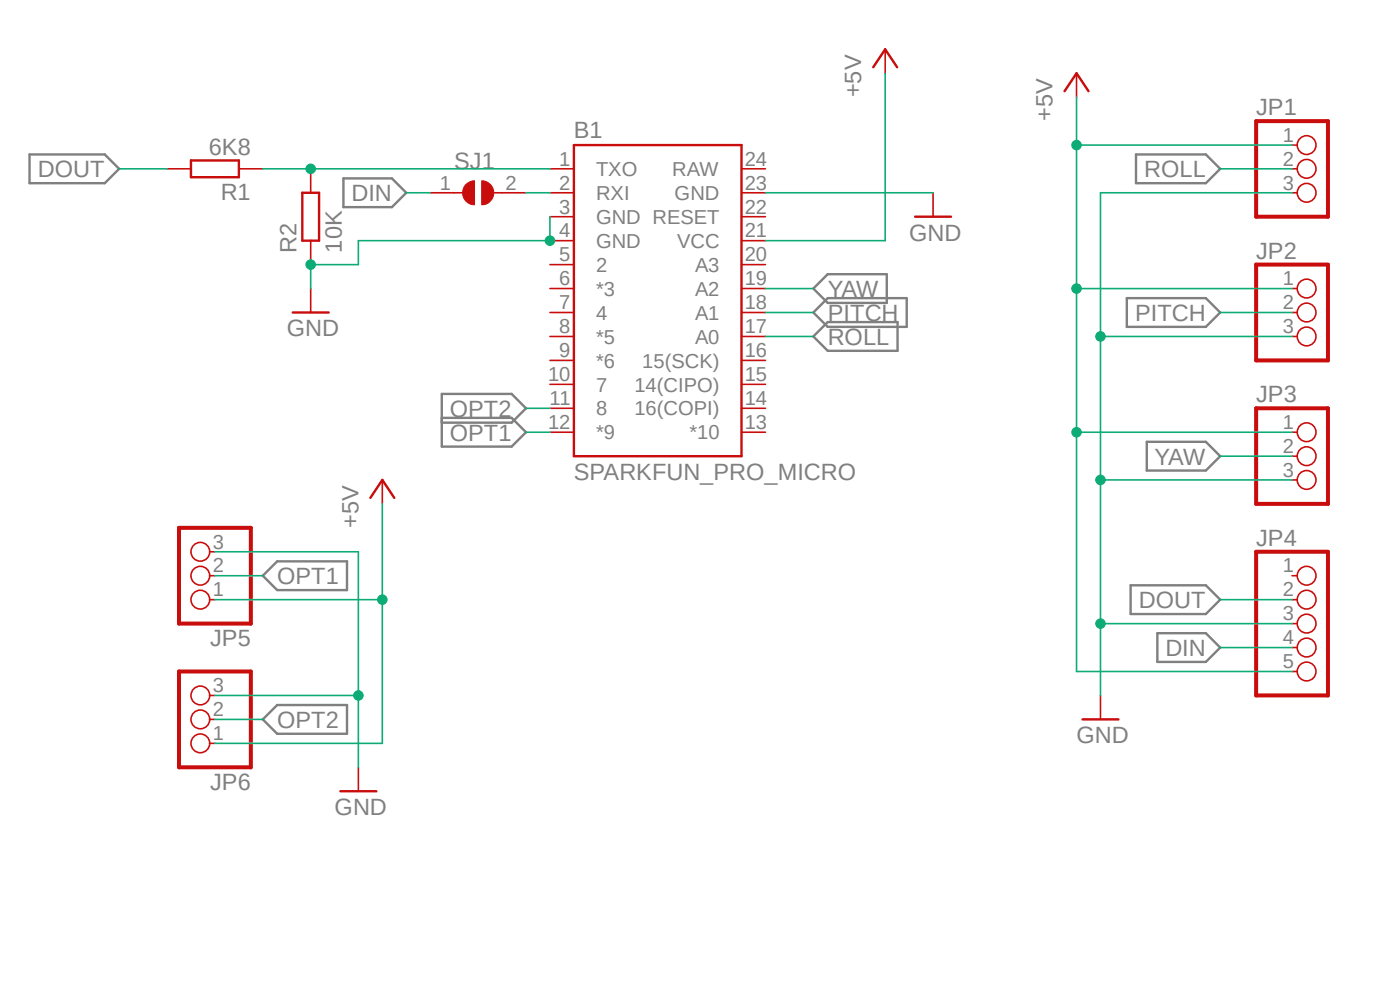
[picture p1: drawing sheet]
<svg xmlns="http://www.w3.org/2000/svg" width="297mm" height="210mm" viewBox="0 0 297 210" stroke-linecap="round" stroke-linejoin="round" font-family="sans-serif">
<path d="M5.8 5.8l278.1 168.4M283.9 5.8l-278.1 168.4" fill="none" stroke="#fff" stroke-width=".21"/>
<g fill="none" stroke="#808080" stroke-width=".51">
<path d="M6.3 32.8h15.9l3.1 3-3.1 3.1h-15.9zM72.9 37.8h10.2l3.1 3.1-3.1 3h-10.2zM241 32.8h14.8l3.1 3-3.1 3.1h-14.8zM172.6 71.4l3-3.1h14.8v6.1h-14.8zM172.6 66.3l3-3.1h16.8v6.1h-16.8zM172.6 61.2l3-3h12.5v6.1h-12.5zM239.1 63.2h16.7l3.1 3.1-3.1 3h-16.7zM93.7 88.6h14.8l3.1 3.1-3.1 3h-14.8v-11.1h14.8l3.1 3-3.1 3.1h-14.8M243.3 93.7h12.5l3.1 3.1-3.1 3h-12.5zM58.8 119.1h14.8v6.1h-14.8l-3-3.1zM239.9 124.2h15.9l3.1 3-3.1 3.1h-15.9zM245.5 134.3h10.3l3.1 3.1-3.1 3h-10.3z"/>
<path d="M55.8 152.6l3-3h14.8v6.1h-14.8z"/>
</g>
<path d="M185.3 14.3l2.5-3.8 2.5 3.8M225.8 19.3l2.6-3.8 2.5 3.8M40.5 34h10.2v3.6h-10.2zM121.8 30.8h35.5v66h-35.5zM64.1 40.9h3.6v10.2h-3.6zM62.1 66.3h7.6M229.7 152.6h7.6" fill="none" stroke="#c90d0c" stroke-width=".51"/>
<g fill="none" stroke="#c90d0c" stroke-width=".34">
<path d="M187.8 10.5v5M228.4 15.5v5.1M35.4 35.8h5.1M50.7 35.8h5.1M65.9 35.8v5.1M116.7 35.8h5.1M157.3 35.8h5.1M274.1 35.8h1.1M274.1 30.8h1.1M65.9 51.1v5M116.7 56.1h5.1M116.7 51.1h5.1"/>
<path d="M116.7 40.9h5.1M116.7 46h5.1M157.3 56.1h5.1M157.3 51.1h5.1M157.3 40.9h5.1M157.3 46h5.1M274.1 40.9h1.1M65.9 61.2v5.1M116.7 61.2h5.1M116.7 66.3h5.1M116.7 71.4h5.1M116.7 76.5h5.1"/>
<path d="M157.3 61.2h5.1M157.3 66.3h5.1M157.3 71.4h5.1M157.3 76.5h5.1M274.1 61.2h1.1M274.1 66.3h1.1M274.1 71.4h1.1M116.7 81.5h5.1M116.7 86.6h5.1M116.7 91.7h5.1M157.3 81.5h5.1M157.3 86.6h5.1"/>
<path d="M157.3 91.7h5.1M274.1 91.7h1.1M274.1 96.8h1.1M274.1 101.8h1.1M274.1 122.1h1.1M274.1 127.2h1.1M274.1 132.3h1.1M274.1 137.4h1.1M233.5 147.5v5.1M274.1 142.5h1.1"/>
<circle cx="277.2" cy="30.8" r="1.99"/>
<circle cx="277.2" cy="35.8" r="1.99"/>
<circle cx="277.2" cy="40.9" r="1.99"/>
<circle cx="277.2" cy="71.4" r="1.99"/>
<circle cx="277.2" cy="66.3" r="1.99"/>
<circle cx="277.2" cy="61.2" r="1.99"/>
<circle cx="277.2" cy="91.7" r="1.99"/>
<circle cx="277.2" cy="96.8" r="1.99"/>
<circle cx="277.2" cy="101.8" r="1.99"/>
<circle cx="277.2" cy="132.3" r="1.99"/>
<circle cx="277.2" cy="122.1" r="1.99"/>
<circle cx="277.2" cy="127.2" r="1.99"/>
<circle cx="277.2" cy="137.4" r="1.99"/>
<circle cx="277.2" cy="142.5" r="1.99"/>
</g>
<path d="M266.5 25.7h15.2v20.3h-15.2zM266.5 56.1h15.2v20.4h-15.2zM266.5 86.6h15.2v20.3h-15.2zM266.5 117.1h15.2v30.4h-15.2z" fill="none" stroke="#c90d0c" stroke-width=".85"/>
<path d="M102.2 38.4a2.54 2.54 0 0 1 2.6 2.5 2.54 2.54 0 0 1-2.6 2.5z" fill-rule="evenodd" fill="#c90d0c"/>
<path d="M102.2 38.4a2.54 2.54 0 0 1 2.6 2.5 2.54 2.54 0 0 1-2.6 2.5z" fill="none" stroke="#c90d0c" stroke-width=".21"/>
<path d="M98.8 39.2a2.68 2.68 0 0 1 1.9-.8v5a2.55 2.55 0 0 1-2.3-1.5 2.55 2.55 0 0 1 .4-2.7z" fill-rule="evenodd" fill="#c90d0c"/>
<path d="M98.8 39.2a2.68 2.68 0 0 1 1.9-.8v5a2.55 2.55 0 0 1-2.3-1.5 2.55 2.55 0 0 1 .4-2.7z" fill="none" stroke="#c90d0c" stroke-width=".21"/>
<g fill="none" stroke="#c90d0c" stroke-width=".34">
<path d="M91.3 40.9h6.8M104.7 40.9h6.9M198 40.9v5.1M44.4 117.1h1.2M81.1 101.8v5.1M44.4 127.2h1.2M44.4 122.1h1.2M44.4 157.7h1.2M44.4 152.6h1.2M44.4 147.5h1.2M76 162.8v5.1"/>
<circle cx="42.5" cy="117.1" r="1.99"/>
<circle cx="42.5" cy="127.2" r="1.99"/>
<circle cx="42.5" cy="122.1" r="1.99"/>
<circle cx="42.5" cy="152.6" r="1.99"/>
<circle cx="42.5" cy="157.7" r="1.99"/>
<circle cx="42.5" cy="147.5" r="1.99"/>
</g>
<path d="M194.1 46h7.7M78.6 105.6l2.5-3.8 2.6 3.8M72.2 167.9h7.6" fill="none" stroke="#c90d0c" stroke-width=".51"/>
<path d="M38 112h15.2v20.3h-15.2zM38 142.5h15.2v20.3h-15.2z" fill="none" stroke="#c90d0c" stroke-width=".85"/>
<path d="M228.4 30.8h45.7M228.4 20.6v40.6h45.7" fill="none" stroke="#0dab76" stroke-width=".34"/>
<circle cx="228.4" cy="30.8" r="1.01" fill="#0dab76"/>
<circle cx="228.4" cy="30.8" r="1.01" fill="none" stroke="#0dab76" stroke-width=".21"/>
<path d="M228.4 61.2v30.5h45.7" fill="none" stroke="#0dab76" stroke-width=".34"/>
<circle cx="228.4" cy="61.2" r="1.01" fill="#0dab76"/>
<circle cx="228.4" cy="61.2" r="1.01" fill="none" stroke="#0dab76" stroke-width=".21"/>
<path d="M228.4 91.7v50.8" fill="none" stroke="#0dab76" stroke-width=".34"/>
<circle cx="228.4" cy="91.7" r="1.01" fill="#0dab76"/>
<circle cx="228.4" cy="91.7" r="1.01" fill="none" stroke="#0dab76" stroke-width=".21"/>
<path d="M187.8 15.5v35.6h-25.4M81.1 106.9v50.8h-35.5M45.6 127.2h35.5M228.4 142.5h45.7" fill="none" stroke="#0dab76" stroke-width=".34"/>
<circle cx="81.1" cy="127.2" r="1.01" fill="#0dab76"/>
<circle cx="81.1" cy="127.2" r="1.01" fill="none" stroke="#0dab76" stroke-width=".21"/>
<path d="M274.1 40.9h-40.6v106.6M233.5 71.4h40.6" fill="none" stroke="#0dab76" stroke-width=".34"/>
<circle cx="233.5" cy="71.4" r="1.01" fill="#0dab76"/>
<circle cx="233.5" cy="71.4" r="1.01" fill="none" stroke="#0dab76" stroke-width=".21"/>
<path d="M233.5 101.8h40.6" fill="none" stroke="#0dab76" stroke-width=".34"/>
<circle cx="233.5" cy="101.8" r="1.01" fill="#0dab76"/>
<circle cx="233.5" cy="101.8" r="1.01" fill="none" stroke="#0dab76" stroke-width=".21"/>
<path d="M233.5 132.3h40.6" fill="none" stroke="#0dab76" stroke-width=".34"/>
<circle cx="233.5" cy="132.3" r="1.01" fill="#0dab76"/>
<circle cx="233.5" cy="132.3" r="1.01" fill="none" stroke="#0dab76" stroke-width=".21"/>
<path d="M116.7 46v5.1h-40.7v5h-10.1" fill="none" stroke="#0dab76" stroke-width=".34"/>
<circle cx="116.7" cy="51.1" r="1.01" fill="#0dab76"/>
<circle cx="116.7" cy="51.1" r="1.01" fill="none" stroke="#0dab76" stroke-width=".21"/>
<path d="M65.9 56.1v5.1" fill="none" stroke="#0dab76" stroke-width=".34"/>
<circle cx="65.9" cy="56.1" r="1.01" fill="#0dab76"/>
<circle cx="65.9" cy="56.1" r="1.01" fill="none" stroke="#0dab76" stroke-width=".21"/>
<path d="M162.4 40.9h35.6M45.6 117.1h30.4v45.7M45.6 147.5h30.4" fill="none" stroke="#0dab76" stroke-width=".34"/>
<circle cx="76" cy="147.5" r="1.01" fill="#0dab76"/>
<circle cx="76" cy="147.5" r="1.01" fill="none" stroke="#0dab76" stroke-width=".21"/>
<path d="M55.8 35.8h60.9M258.9 35.8h15.2M162.4 71.4h10.2M162.4 66.3h10.2M162.4 61.2h10.2M258.9 66.3h15.2M258.9 96.8h15.2" fill="none" stroke="#0dab76" stroke-width=".34"/>
<circle cx="65.9" cy="35.8" r="1.01" fill="#0dab76"/>
<circle cx="65.9" cy="35.8" r="1.01" fill="none" stroke="#0dab76" stroke-width=".21"/>
<path d="M25.3 35.8h10.1M86.2 40.9h5.1M111.6 40.9h5.1M111.6 91.7h5.1M111.6 86.6h5.1M45.6 122.1h10.2M258.9 127.2h15.2M258.9 137.4h15.2M45.6 152.6h10.2" fill="none" stroke="#0dab76" stroke-width=".34"/>
<g font-size="5" fill="#808080">
<text x="182.7" y="20.6" transform="rotate(-90 182.7 20.6)">+5V</text>
<text x="121.8" y="29.3">B1</text>
<text x="223.3" y="25.7" transform="rotate(-90 223.3 25.7)">+5V</text>
<text x="266.5" y="24.4">JP1</text>
<text x="44.3" y="32.8">6K8</text>
<text x="96.4" y="35.8">SJ1</text>
<text x="8" y="37.6">DOUT</text>
<text x="242.7" y="37.6">ROLL</text>
<text x="46.8" y="42.4">R1</text>
<text x="74.5" y="42.7">DIN</text>
<text x="62.9" y="53.6" transform="rotate(-90 62.9 53.6)">R2</text>
<text x="72.5" y="53.6" transform="rotate(-90 72.5 53.6)">10K</text>
<text x="192.9" y="51.1">GND</text>
<text x="266.5" y="54.9">JP2</text>
<text x="175.6" y="63">YAW</text>
<text x="60.8" y="71.4">GND</text>
<text x="175.6" y="68.1">PITCH</text>
<text x="240.8" y="68.1">PITCH</text>
<text x="175.6" y="73.2">ROLL</text>
<text x="95.4" y="88.4">OPT2</text>
<text x="266.5" y="85.3">JP3</text>
<text x="95.4" y="93.5">OPT1</text>
<text x="121.8" y="101.9">SPARKFUN_PRO_MICRO</text>
<text x="244.9" y="98.6">YAW</text>
<text x="76" y="112" transform="rotate(-90 76 112)">+5V</text>
<text x="266.5" y="115.8">JP4</text>
<text x="58.8" y="123.9">OPT1</text>
<text x="241.6" y="129">DOUT</text>
<text x="44.6" y="137.1">JP5</text>
<text x="247.2" y="139.1">DIN</text>
<text x="58.8" y="154.4">OPT2</text>
<text x="228.4" y="157.7">GND</text>
<text x="44.6" y="167.6">JP6</text>
<text x="71" y="172.9">GND</text>
</g>
<g font-size="4.3" fill="#808080">
<text x="118.7" y="35.1">1</text>
<text x="158" y="35.1">24</text>
<text x="272.2" y="30.1">1</text>
<text x="272.2" y="35.1">2</text>
<text x="93.3" y="40.2">1</text>
<text x="107.2" y="40.2">2</text>
<text x="118.7" y="40.2">2</text>
<text x="126.4" y="37.3">TXO</text>
<text x="142.6" y="37.3">RAW</text>
<text x="158" y="40.2">23</text>
<text x="272.2" y="40.2">3</text>
<text x="118.7" y="45.3">3</text>
<text x="126.4" y="47.5">GND RESET</text>
<text x="126.4" y="42.4">RXI</text>
<text x="143.1" y="42.4">GND</text>
<text x="158" y="45.3">22</text>
<text x="118.7" y="50.3">4</text>
<text x="126.4" y="52.6">GND</text>
<text x="143.6" y="52.6">VCC</text>
<text x="158" y="50.3">21</text>
<text x="118.7" y="55.4">5</text>
<text x="126.4" y="57.7">2</text>
<text x="147.4" y="57.7">A3</text>
<text x="158" y="55.4">20</text>
<text x="118.7" y="60.5">6</text>
<text x="118.7" y="65.6">7</text>
<text x="126.4" y="62.7">*3</text>
<text x="147.4" y="62.7">A2</text>
<text x="158" y="65.6">18</text>
<text x="158" y="60.5">19</text>
<text x="272.2" y="60.5">1</text>
<text x="272.2" y="65.6">2</text>
<text x="118.7" y="70.7">8</text>
<text x="126.4" y="67.8">4</text>
<text x="147.4" y="67.8">A1</text>
<text x="158" y="70.7">17</text>
<text x="272.2" y="70.7">3</text>
<text x="118.7" y="75.7">9</text>
<text x="126.4" y="72.9">*5</text>
<text x="126.4" y="78">*6</text>
<text x="136.3" y="78">15(SCK)</text>
<text x="147.4" y="72.9">A0</text>
<text x="158" y="75.7">16</text>
<text x="116.3" y="80.8">10</text>
<text x="126.4" y="83.1">7</text>
<text x="134.6" y="83.1">14(CIPO)</text>
<text x="158" y="80.8">15</text>
<text x="116.6" y="85.9">11</text>
<text x="126.4" y="88.1">8</text>
<text x="134.6" y="88.1">16(COPI)</text>
<text x="158" y="85.9">14</text>
<text x="116.3" y="91">12</text>
<text x="126.4" y="93.2">*9</text>
<text x="146.3" y="93.2">*10</text>
<text x="158" y="91">13</text>
<text x="272.2" y="91">1</text>
<text x="272.2" y="96.1">2</text>
<text x="272.2" y="101.1">3</text>
<text x="45.2" y="116.4">3</text>
<text x="45.2" y="121.4">2</text>
<text x="272.2" y="121.4">1</text>
<text x="45.2" y="126.5">1</text>
<text x="272.2" y="126.5">2</text>
<text x="272.2" y="131.6">3</text>
<text x="272.2" y="136.7">4</text>
<text x="272.2" y="141.7">5</text>
<text x="45.2" y="146.8">3</text>
<text x="45.2" y="151.9">2</text>
<text x="45.2" y="157">1</text>
</g>
</svg>
